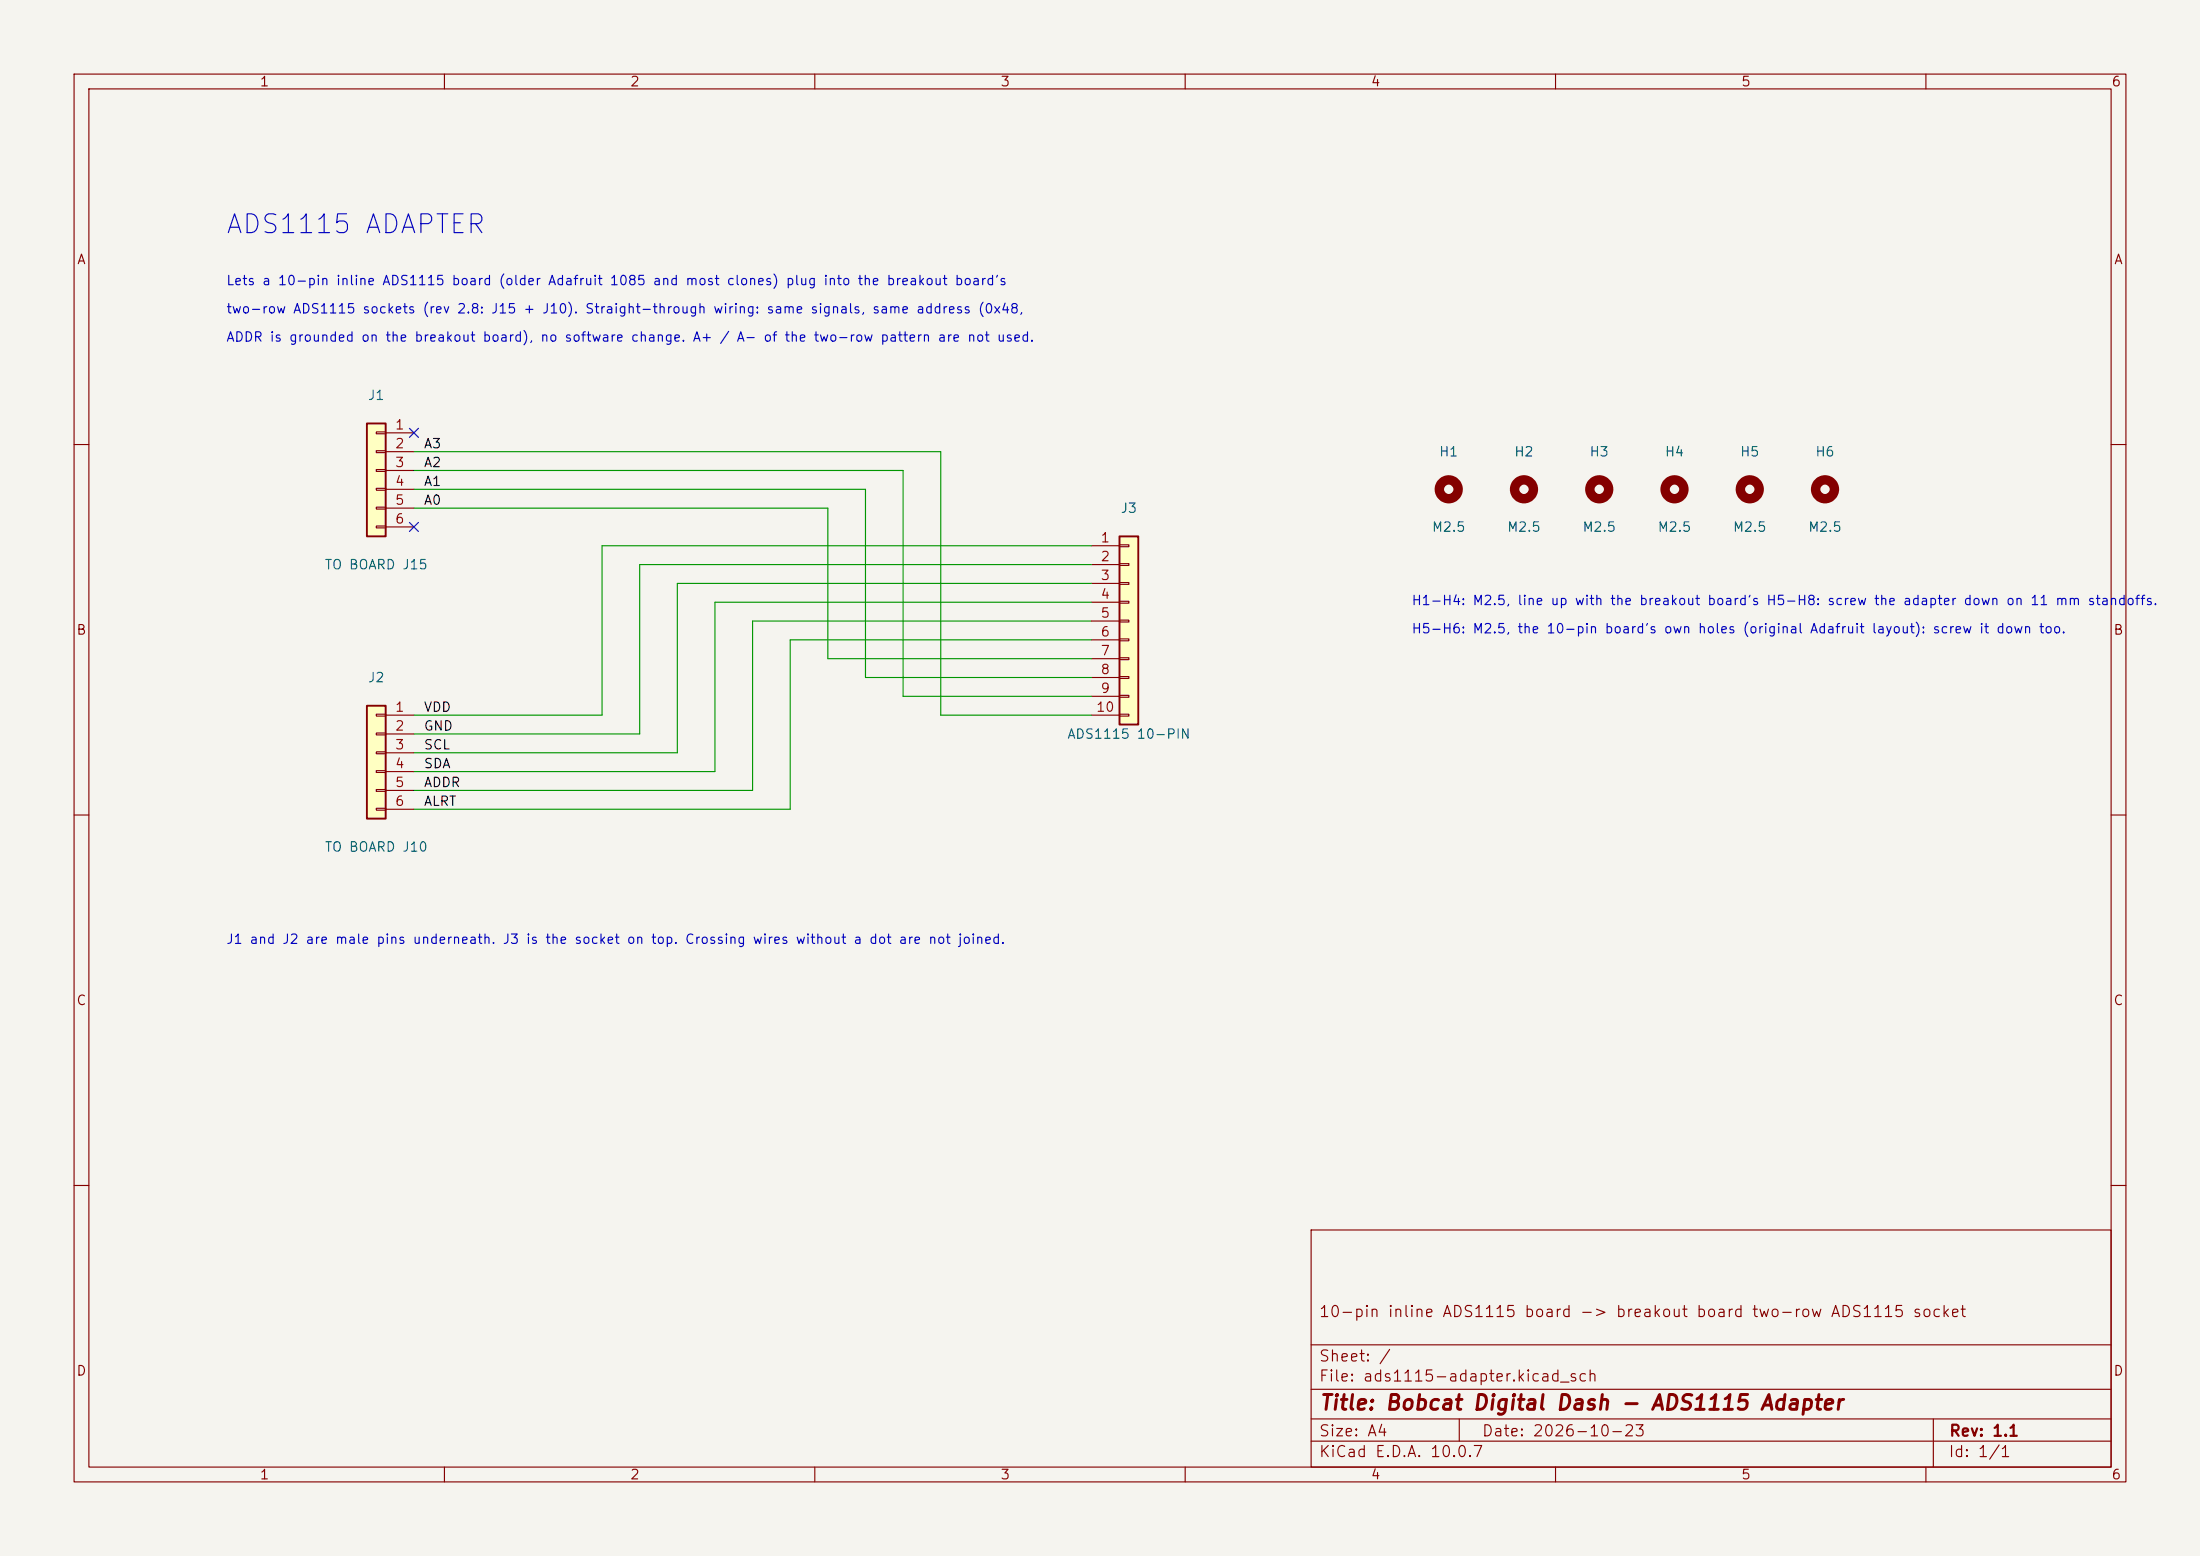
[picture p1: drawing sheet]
<svg xmlns="http://www.w3.org/2000/svg" width="297mm" height="210mm" viewBox="0 0 297 210" stroke-linecap="round" stroke-linejoin="round" font-family="sans-serif">
<path d="M0 0h297v210h-297z" fill="#f5f4ef" stroke="#f5f4ef" stroke-width=".14"/>
<g fill="none" stroke="#840000" stroke-width=".15">
<path d="M10 10h277v190h-277zM12 12h273v186h-273zM60 10v2M110 10v2M160 10v2M210 10v2M260 10v2M10 60h2M285 60h2M10 110h2M285 110h2M10 160h2"/>
<path d="M177 166h108v32h-108zM285 160h2M60 198v2M110 198v2M160 198v2M177 194.5h108M177 191.5h108M177 187.5h108M177 181.5h108M197 191.5v3M210 198v2M260 198v2"/>
<path d="M261 191.5v6.5"/>
</g>
<path d="M49.5 95.3h2.6v15.2h-2.6z" fill="#ffffc2"/>
<path d="M49.5 95.3h2.6v15.2h-2.6z" fill="none" stroke="#840000" stroke-width=".25"/>
<path d="M50.8 96.4h1.3v.2h-1.3zM50.8 98.9h1.3v.3h-1.3zM52.1 96.5h3.8M52.1 99.1h3.8M50.8 101.5h1.3v.2h-1.3zM50.8 104h1.3v.3h-1.3zM50.8 106.6h1.3v.2h-1.3zM50.8 109.1h1.3v.2h-1.3zM52.1 101.6h3.8M52.1 104.1h3.8M52.1 106.7h3.8M52.1 109.2h3.8" fill="none" stroke="#840000" stroke-width=".15"/>
<g fill="none" stroke="#840000" stroke-width="1.3">
<circle cx="195.6" cy="66" r="1.27"/>
<circle cx="205.7" cy="66" r="1.27"/>
<circle cx="215.9" cy="66" r="1.27"/>
</g>
<path d="M49.5 57.2h2.6v15.2h-2.6z" fill="#ffffc2"/>
<path d="M49.5 57.2h2.6v15.2h-2.6z" fill="none" stroke="#840000" stroke-width=".25"/>
<path d="M50.8 58.3h1.3v.2h-1.3zM52.1 58.4h3.8M50.8 60.8h1.3v.3h-1.3zM50.8 63.4h1.3v.2h-1.3zM50.8 65.9h1.3v.3h-1.3zM50.8 68.5h1.3v.2h-1.3zM50.8 71h1.3v.2h-1.3zM52.1 61h3.8M52.1 63.5h3.8M52.1 66h3.8M52.1 68.6h3.8M52.1 71.1h3.8" fill="none" stroke="#840000" stroke-width=".15"/>
<g fill="none" stroke="#840000" stroke-width="1.3">
<circle cx="226.1" cy="66" r="1.27"/>
<circle cx="236.2" cy="66" r="1.27"/>
</g>
<path d="M151.1 72.4h2.6v25.4h-2.6z" fill="#ffffc2"/>
<path d="M151.1 72.4h2.6v25.4h-2.6z" fill="none" stroke="#840000" stroke-width=".25"/>
<g fill="none" stroke="#840000" stroke-width=".15">
<path d="M147.3 73.7h3.8M147.3 76.2h3.8M147.3 78.7h3.8M151.1 73.5h1.3v.3h-1.3zM151.1 76.1h1.3v.2h-1.3zM151.1 78.6h1.3v.3h-1.3zM147.3 81.3h3.8M147.3 83.8h3.8M147.3 86.4h3.8M147.3 88.9h3.8M147.3 91.4h3.8M147.3 94h3.8"/>
<path d="M147.3 96.5h3.8M151.1 81.2h1.3v.2h-1.3zM151.1 83.7h1.3v.2h-1.3zM151.1 86.2h1.3v.3h-1.3zM151.1 88.8h1.3v.2h-1.3zM151.1 91.3h1.3v.3h-1.3zM151.1 93.9h1.3v.2h-1.3zM151.1 96.4h1.3v.2h-1.3z"/>
</g>
<circle cx="246.4" cy="66" r="1.27" fill="none" stroke="#840000" stroke-width="1.3"/>
<path d="M55.9 61h71.1v35.5h20.3M55.9 68.6h55.9v20.3h35.5M55.9 66h60.9v25.4h30.5M55.9 63.5h66v30.5h25.4M147.3 73.7h-66v22.8h-25.4M147.3 76.2h-60.9v22.9h-30.5M147.3 78.7h-55.9v22.9h-35.5M147.3 86.4h-40.6v22.8h-50.8M147.3 83.8h-45.7v22.9h-45.7M147.3 81.3h-50.8v22.8h-40.6" fill="none" stroke="#009600" stroke-width=".15"/>
<path d="M55.3 57.8l1.2 1.2M56.5 57.8l-1.2 1.2M55.3 70.5l1.2 1.2M56.5 70.5l-1.2 1.2" fill="none" stroke="#000084" stroke-width=".15"/>
<text font-size="2.5" fill="#0000c2" x="30.3" y="32.2">ADS1115 ADAPTER</text>
<text font-size="2" fill="#840000" x="178" y="190.8">Title: Bobcat Digital Dash - ADS1115 Adapter</text>
<g font-size="1.5" fill="#840000">
<text x="178" y="178.1">10-pin inline ADS1115 board -&gt; breakout board two-row ADS1115 socket</text>
<text x="178" y="184.1">Sheet: /</text>
<text x="178" y="186.8">File: ads1115-adapter.kicad_sch</text>
<text x="178" y="197">KiCad E.D.A. 10.0.7</text>
<text x="178" y="194.2">Size: A4</text>
<text x="200" y="194.2">Date: 2026-10-23</text>
<text x="263" y="197">Id: 1/1</text>
<text x="263" y="194.2">Rev: 1.1</text>
</g>
<g font-size="1.3" fill="#840000">
<text x="35" y="12">1</text>
<text x="85" y="12">2</text>
<text x="135" y="12">3</text>
<text x="185" y="12">4</text>
<text x="235" y="12">5</text>
<text x="285" y="12">6</text>
<text x="10.3" y="36">A</text>
<text x="285.3" y="36">A</text>
<text x="10.2" y="86">B</text>
<text x="285.2" y="86">B</text>
<text x="10.2" y="136">C</text>
<text x="285.2" y="136">C</text>
<text x="10.2" y="186">D</text>
<text x="285.2" y="186">D</text>
<text x="35" y="200">1</text>
<text x="85" y="200">2</text>
<text x="135" y="200">3</text>
<text x="185" y="200">4</text>
<text x="235" y="200">5</text>
<text x="285" y="200">6</text>
</g>
<g font-size="1.3" fill="#0000c2">
<text x="30.5" y="38.8">Lets a 10-pin inline ADS1115 board (older Adafruit 1085 and most clones) plug into the breakout board's</text>
<text x="30.5" y="42.6">two-row ADS1115 sockets (rev 2.8: J15 + J10). Straight-through wiring: same signals, same address (0x48,</text>
<text x="30.5" y="46.4">ADDR is grounded on the breakout board), no software change. A+ / A- of the two-row pattern are not used.</text>
<text x="190.5" y="82">H1-H4: M2.5, line up with the breakout board's H5-H8: screw the adapter down on 11 mm standoffs.</text>
<text x="190.5" y="85.8">H5-H6: M2.5, the 10-pin board's own holes (original Adafruit layout): screw it down too.</text>
<text x="30.5" y="127.7">J1 and J2 are male pins underneath. J3 is the socket on top. Crossing wires without a dot are not joined.</text>
</g>
<g font-size="1.3" fill="#006464">
<text x="49.6" y="54.3">J1</text>
<text x="194.2" y="61.9">H1</text>
<text x="204.3" y="61.9">H2</text>
<text x="214.5" y="61.9">H3</text>
<text x="224.7" y="61.9">H4</text>
<text x="234.8" y="61.9">H5</text>
<text x="245" y="61.9">H6</text>
<text x="151.2" y="69.5">J3</text>
<text x="43.7" y="77.2">TO BOARD J15</text>
<text x="193.2" y="72.1">M2.5</text>
<text x="203.4" y="72.1">M2.5</text>
<text x="213.5" y="72.1">M2.5</text>
<text x="223.7" y="72.1">M2.5</text>
<text x="233.9" y="72.1">M2.5</text>
<text x="244" y="72.1">M2.5</text>
<text x="49.6" y="92.4">J2</text>
<text x="144" y="100">ADS1115 10-PIN</text>
<text x="43.7" y="115.3">TO BOARD J10</text>
</g>
<g font-size="1.3" fill="#a90000">
<text x="53.2" y="58.3">1</text>
<text x="53.2" y="60.8">2</text>
<text x="53.2" y="63.4">3</text>
<text x="53.2" y="65.9">4</text>
<text x="53.2" y="68.4">5</text>
<text x="53.2" y="71">6</text>
<text x="148.5" y="73.5">1</text>
<text x="148.5" y="76.1">2</text>
<text x="148.5" y="78.6">3</text>
<text x="148.5" y="81.1">4</text>
<text x="148.5" y="83.7">5</text>
<text x="148.5" y="86.2">6</text>
<text x="148.5" y="88.8">7</text>
<text x="148.5" y="91.3">8</text>
<text x="148.5" y="93.8">9</text>
<text x="53.2" y="96.4">1</text>
<text x="53.2" y="98.9">2</text>
<text x="53.2" y="101.5">3</text>
<text x="147.9" y="96.4">10</text>
<text x="53.2" y="104">4</text>
<text x="53.2" y="106.5">5</text>
<text x="53.2" y="109.1">6</text>
</g>
<g font-size="1.3" fill="#0f0f0f">
<text x="57.1" y="63.4">A2</text>
<text x="57.1" y="65.9">A1</text>
<text x="57.1" y="60.8">A3</text>
<text x="57.1" y="68.5">A0</text>
<text x="57.1" y="98.9">GND</text>
<text x="57.1" y="101.5">SCL</text>
<text x="57.1" y="96.4">VDD</text>
<text x="57.1" y="104">SDA</text>
<text x="57.1" y="106.6">ADDR</text>
<text x="57.1" y="109.1">ALRT</text>
</g>
</svg>
